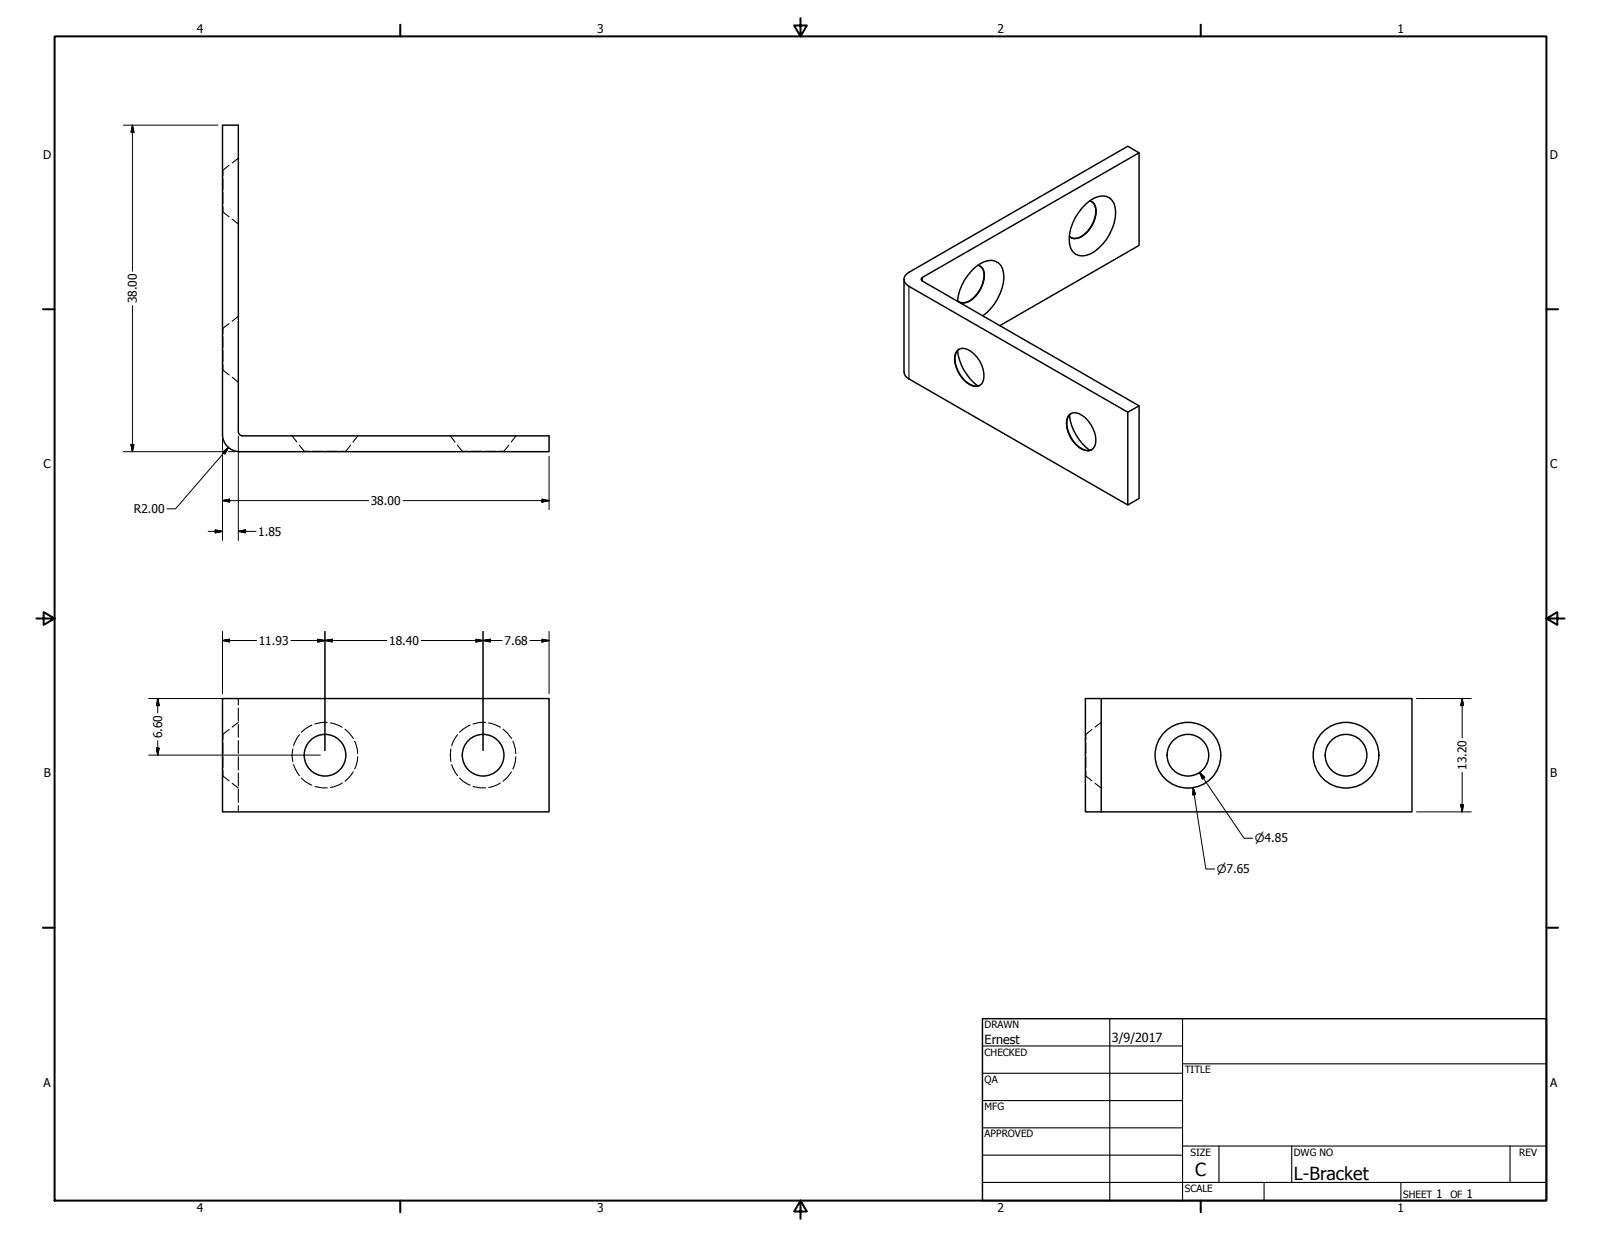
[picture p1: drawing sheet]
<svg xmlns="http://www.w3.org/2000/svg" width="559mm" height="432mm" viewBox="0 0 559 432" stroke-linecap="round" stroke-linejoin="round" font-family="sans-serif">
<!-- layer: Hidden (ANSI) -->
<g fill="none" stroke="#000" stroke-width=".38">
<path d="M77.7 59.4h.1M79.9 57.7l-2.1 1.7v2M83.2 55.2l-2.2 1.7M77.7 74h.1M77.8 62.4v3.8M77.8 67.2v3.9M77.8 72.1v1.9M77.8 74l2.1 1.7M81 76.5l2.2 1.7M77.7 114.6h.1M77.8 117.5v3.9M79.9 113l-2.1 1.6v2"/>
<path d="M83.2 110.4l-2.2 1.7M77.7 129.2h.1M77.8 122.4v3.9M77.8 127.3v1.9M77.8 129.2l2.1 1.7M81 131.7l2.2 1.7M101.9 152.1l1.7 2.2M104.5 155.4l1.7 2.1h1.9M106.2 157.5v.2M109 157.5h4M113.9 157.5h3.9M118.7 157.5h2"/>
<path d="M120.7 157.5v.2M122.4 155.4l-1.7 2.1M124.9 152.1l-1.7 2.2M157.2 152.1l1.6 2.2M159.6 155.4l1.8 2.1h1.9M161.4 157.5v.2M164.3 157.5h3.8M169.1 157.5h3.9M173.9 157.5h2M175.9 157.5v.2M177.6 155.4l-1.7 2.1M180.1 152.1l-1.7 2.2"/>
<path d="M77.7 256.3h.1M77.8 259.3v3.8M79.9 254.6l-2.1 1.7v2M83.2 252.2l-2.2 1.6M83.2 243.8v2.3M83.2 247.2v4.5M83.2 252.9v4.5M83.2 258.5v4.5M104.5 256.5l-.8 1.1-1.2 2.7M108.8 253.1l-2.3 1.3-1.3 1.2M114.2 252.2h-1.8l-2.5 .5M115.3 252.3l1.3 .3 2.8 1.3"/>
<path d="M120.4 254.5l1.5 1.4 1.4 1.9M123.8 258.8l.9 2.7 .1 1.6M159.7 256.5l-.8 1.1-1.2 2.7M164.1 253.1l-2.4 1.3-1.3 1.2M169.5 252.2h-1.9l-2.5 .5M170.6 252.3l1.2 .3 2.8 1.3M175.6 254.5l1.5 1.4 1.4 1.9M179 258.8l.9 2.7 .1 1.6M378.8 256.3h.2M379 259.3v3.8M381.1 254.6l-2.1 1.7v2M384.4 252.2l-2.2 1.6"/>
<path d="M77.7 270.9h.1M77.8 264.1v3.9M77.8 268.9v2M77.8 270.9l2.1 1.6M81 273.4l2.2 1.7M83.2 264.2v4.5M83.2 269.8v4.6M83.2 275.5v4.5M102.2 261.4l-.3 2.2 .3 2.2M102.5 266.9l1.2 2.7 .8 1.2M105.2 271.6l1.3 1.2 2.3 1.3M109.9 274.5l2.5 .5h1.8"/>
<path d="M119.4 273.3l-2.8 1.3-1.3 .3M123.3 269.4l-1.4 1.9-1.5 1.4M124.8 264.2l-.1 1.5-.9 2.7M157.4 261.4l-.2 2.2 .2 2.2M157.7 266.9l1.2 2.7 .8 1.2M160.4 271.6l1.3 1.2 2.4 1.3M165.1 274.5l2.5 .5h1.9M174.6 273.3l-.9 .6-3.1 1M178.5 269.4l-1.4 1.9-1.5 1.4M180 264.2l-.1 1.5-.9 2.7M378.8 270.9h.2M379 264.1v3.9"/>
<path d="M379 268.9v2M379 270.9l2.1 1.6M382.2 273.4l2.2 1.7M83.2 281.2v2.2"/>
</g>
<!-- layer: Visible (ANSI) -->
<g fill="none" stroke="#000" stroke-width=".51">
<path d="M379.1 71.1a8.1 8.1 0 0 1 7.1-2.5 5.2 5.2 0 0 1 3.2 5.6 17.7 17.7 0 0 1-8.8 14.4 4.7 4.7 0 0 1-7.3-3.4 17.2 17.2 0 0 1 5.8-14.1zM380.4 70.1a3.1 3.1 0 0 1 2.2 3.4 10.5 10.5 0 0 1-6.5 9.7l-1.1 .1-1-.2-.7-.6M381.1 70.4a5.7 5.7 0 0 1 .6 6.9 9.5 9.5 0 0 1-6 5.9h-1l-.9-.3M321.9 98.1l75.7 43.6v32.3M321.9 96.8l75.7-43.5v32.4l-48.6 28M341.3 92.6a3.1 3.1 0 0 1 2.3 3.3 10.7 10.7 0 0 1-6.5 9.8l-1.1 .1-1-.3-.8-.5M342 92.8a3.8 3.8 0 0 1 1.4 4 10.4 10.4 0 0 1-6.7 8.9h-1l-.9-.3M334.2 105.2a17.4 17.4 0 0 1 9.3-13.8 4.6 4.6 0 0 1 6.8 3.9 17.5 17.5 0 0 1-7.3 14.9M334.2 122.4a18.1 18.1 0 0 0 7.1 12.3M334.4 122.1a3.7 3.7 0 0 1 4.2 .4 10.3 10.3 0 0 1 4.6 10.5 2.84 2.84 0 0 1-4.6 1.4 10.9 10.9 0 0 1-5.3-10.4zM334.8 121.9a5.5 5.5 0 0 0-.7 6.9 8.7 8.7 0 0 0 7 6l.9-.3M77.7 151.7a6 6 0 0 0 6 6"/>
<path d="M83.2 150.7a1.49 1.49 0 0 0 1.5 1.4M83.2 150.6v-106.9h-5.5v108M84.7 152.1h106.9v5.6h-108M373.3 144.8a18.1 18.1 0 0 0 7.1 12.4M373.4 144.6a3.6 3.6 0 0 1 4.2 .4 10.5 10.5 0 0 1 4.6 10.5 2.61 2.61 0 0 1-3.4 1.7 10.2 10.2 0 0 1-6.4-10.8l.3-1zM373.8 144.4a5.7 5.7 0 0 0-.7 6.9 8.8 8.8 0 0 0 7 6l1-.3M77.7 243.8h113.9v39.6h-113.9zM378.8 243.8h114v39.6h-114zM384.4 243.8v39.6"/>
<circle cx="113.4" cy="263.6" r="7.3"/>
<circle cx="168.6" cy="263.6" r="7.3"/>
<circle cx="414.6" cy="263.6" r="11.5"/>
<circle cx="414.6" cy="263.6" r="7.3"/>
<circle cx="469.8" cy="263.6" r="11.5"/>
<circle cx="469.8" cy="263.6" r="7.3"/>
</g>
<!-- layer: Visible Narrow (ANSI) -->
<path d="M317.2 99.9v32.4M321.9 96.8v1.3" fill="none" stroke="#000" stroke-width=".38"/>
<path d="M397.6 53.3l-4-2.2-76.4 44a2.58 2.58 0 0 0-1.7 2.4 2.58 2.58 0 0 0 1.7 2.4l76.4 44M315.5 97.5v32.4a2.86 2.86 0 0 0 1.7 2.4l76.4 44v-32.4l4-2.2M321.9 96.8l-.4 .7 .4 .6M397.6 174l-4 2.3" fill="none" stroke="#000" stroke-width=".51"/>
<!-- layer: Border (ANSI) -->
<g fill="none" stroke="#000" stroke-width=".7">
<path d="M19 12.7h520.8v406.4h-520.8zM139.7 8.6v4.1M279.4 6.3v6.4l-2.2-3.8h4.4l-2.2 3.8M419.1 8.6v4.1M15 107.9h4M539.8 107.9h4M12.7 215.9h6.3l-3.8-2.2v4.4l3.8-2.2M539.8 215.9l3.8 2.2v-4.4l-3.8 2.2h6.3M15 323.8h4M539.8 323.8h4M139.7 419.1v4.1M279.4 419.1l2.2 3.8h-4.4l2.2-3.8v6.3"/>
<path d="M419.1 419.1v4.1"/>
</g>
<!-- layer: Title (ANSI) -->
<g fill="none" stroke="#000" stroke-width=".38">
<path d="M387.3 355.6v63.5M412.7 355.6v63.5M342.9 365.1h69.8M342.9 374.6h69.8M412.7 371.3h127.1M342.9 384.2h69.8M342.9 393.7h69.8M342.9 412.7h196.9M342.9 403.2h69.8M412.7 400h127.1M425.4 400v12.7M441.2 412.7v6.4"/>
<path d="M450.8 400v12.7M488.9 412.7v6.4M527 400v12.7"/>
</g>
<path d="M342.9 355.6h196.9v63.5h-196.9z" fill="none" stroke="#000" stroke-width=".51"/>
<!-- layer: Dimension (ANSI) -->
<g fill="none" stroke="#000" stroke-width=".35">
<path d="M43.1 43.7h33M46.2 43.7l.5 2.5h-1zM46.2 43.7v51M46.2 106.7v51M43.1 157.7h34.6M45.7 155.2h1l-.5 2.5zM77.7 153.3v3.8M77.7 157.6v31.1M77.7 157.8l2.1-1.6-1.3 2.2zM79.8 156.2l-18.5 21.4h-3M79.8 157.7h2.2M83.2 152.2v36.5"/>
<path d="M191.6 159.3v18.6M77.7 174.8l2.4-.6v1.1zM77.7 174.8h51M140.7 174.8h50.9M189.2 174.2l2.4 .6-2.4 .5zM72.6 185.5h5.1M75.1 185l2.6 .5-2.6 .5zM83.2 185.5l2.5-.5v1zM83.2 185.5h6.1M77.7 223.6l2.4-.5v1zM77.7 220.4v21.8M77.7 223.6h11.8"/>
<path d="M101.5 223.6h33.5M110.9 223.1l2.5 .5-2.5 .5zM113.4 223.6l2.6-.5v1zM113.4 220.4v41.6M147 223.6h28.3M166.1 223.1l2.5 .5-2.5 .5zM168.6 223.6l2.5-.5v1zM168.6 220.4v41.6M185 223.6h6.6M189.2 223.1l2.4 .5-2.4 .5zM191.6 220.4v21.8M51.9 243.8h30.1"/>
<path d="M55.1 243.8l.5 2.5h-1zM55.1 243.8v5.1M55.1 258.6v5M494.4 243.8h19.1M510.3 243.8l.5 2.5h-1zM510.3 243.8v13.8M51.9 263.6h59.9M54.6 261.1h1l-.5 2.5zM416.4 275l.9 2.3-1 .2zM416.4 275l4.5 28.3h3M418.7 269.6l1.8 1.8-.8 .6zM418.7 269.6l15.5 23h3"/>
<path d="M510.3 269.6v13.8M494.4 283.4h19.1M509.8 280.9h1l-.5 2.5z"/>
</g>
<g fill="#000" stroke="#000" stroke-width=".35">
<path d="M46.2 43.7l.5 2.5zM46.2 43.7l.5 2.5h-1zM45.7 155.2l.5 2.5zM45.7 155.2h1l-.5 2.5zM79.8 156.2l-1.3 2.2zM77.7 157.8l2.1-1.6-1.3 2.2zM77.7 174.8l2.4-.6zM77.7 174.8l2.4-.6v1.1zM189.2 175.3l2.4-.5zM189.2 174.2l2.4 .6-2.4 .5zM75.1 186l2.6-.5zM75.1 185l2.6 .5-2.6 .5z"/>
<path d="M83.2 185.5l2.5-.5zM83.2 185.5l2.5-.5v1zM77.7 223.6l2.4-.5zM77.7 223.6l2.4-.5v1zM110.9 224.1l2.5-.5zM110.9 223.1l2.5 .5-2.5 .5zM113.4 223.6l2.6-.5zM113.4 223.6l2.6-.5v1zM166.1 224.1l2.5-.5zM166.1 223.1l2.5 .5-2.5 .5zM168.6 223.6l2.5-.5zM168.6 223.6l2.5-.5v1z"/>
<path d="M189.2 224.1l2.4-.5zM189.2 223.1l2.4 .5-2.4 .5zM55.1 243.8l.5 2.5zM55.1 243.8l.5 2.5h-1zM510.3 243.8l.5 2.5zM510.3 243.8l.5 2.5h-1zM54.6 261.1l.5 2.5zM54.6 261.1h1l-.5 2.5zM416.4 275l.9 2.3zM416.4 275l.9 2.3-1 .2zM418.7 269.6l1.8 1.8zM418.7 269.6l1.8 1.8-.8 .6z"/>
<path d="M509.8 280.9l.5 2.5zM509.8 280.9h1l-.5 2.5z"/>
</g>
<g font-size="6.3">
<text x="417.2" y="410.6">C</text>
<text x="451.6" y="411.9">L-Bracket</text>
</g>
<g font-size="4.4">
<text x="343.7" y="364.3">Ernest</text>
<text x="388.1" y="363.7">3/9/2017</text>
</g>
<g font-size="4.2">
<text x="68.7" y="11.7">4</text>
<text x="208.4" y="11.7">3</text>
<text x="348.1" y="11.7">2</text>
<text x="487.8" y="11.7">1</text>
<text x="15.1" y="55.5">D</text>
<text x="540.9" y="55.5">D</text>
<text x="47.8" y="105.9" transform="rotate(-90 47.8 105.9)">38.00</text>
<text x="15.2" y="163.4">C</text>
<text x="541" y="163.4">C</text>
<text x="46.7" y="179.1">R2.00</text>
<text x="129.4" y="176.3">38.00</text>
<text x="90.1" y="187">1.85</text>
<text x="90.3" y="225.1">11.93</text>
<text x="135.8" y="225.1">18.40</text>
<text x="176.1" y="225.1">7.68</text>
<text x="56.6" y="257.7" transform="rotate(-90 56.6 257.7)">6.60</text>
<text x="511.9" y="268.8" transform="rotate(-90 511.9 268.8)">13.20</text>
<text x="15.3" y="271.4">B</text>
<text x="541.1" y="271.4">B</text>
<text x="15.2" y="379.3">A</text>
<text x="541" y="379.3">A</text>
<text x="501.3" y="418.3">1</text>
<text x="511.8" y="418.3">1</text>
<text x="68.7" y="423.2">4</text>
<text x="208.4" y="423.2">3</text>
<text x="348.1" y="423.2">2</text>
<text x="487.8" y="423.2">1</text>
</g>
<g font-size="4">
<text x="438" y="294.1">⌀4.85</text>
<text x="424.7" y="304.8">⌀7.65</text>
</g>
<g font-size="3.5">
<text x="343.7" y="358.9">DRAWN</text>
<text x="343.7" y="368.5">CHECKED</text>
<text x="413.5" y="374.6">TITLE</text>
<text x="343.7" y="378">QA</text>
<text x="343.7" y="387.5">MFG</text>
<text x="343.7" y="397.1">APPROVED</text>
<text x="415.5" y="403.4">SIZE</text>
<text x="451.6" y="403.4">DWG NO</text>
<text x="530.3" y="403.4">REV</text>
<text x="413.5" y="416.1">SCALE</text>
<text x="489.7" y="418.3">SHEET</text>
<text x="506.2" y="418.3">OF</text>
</g>
</svg>
